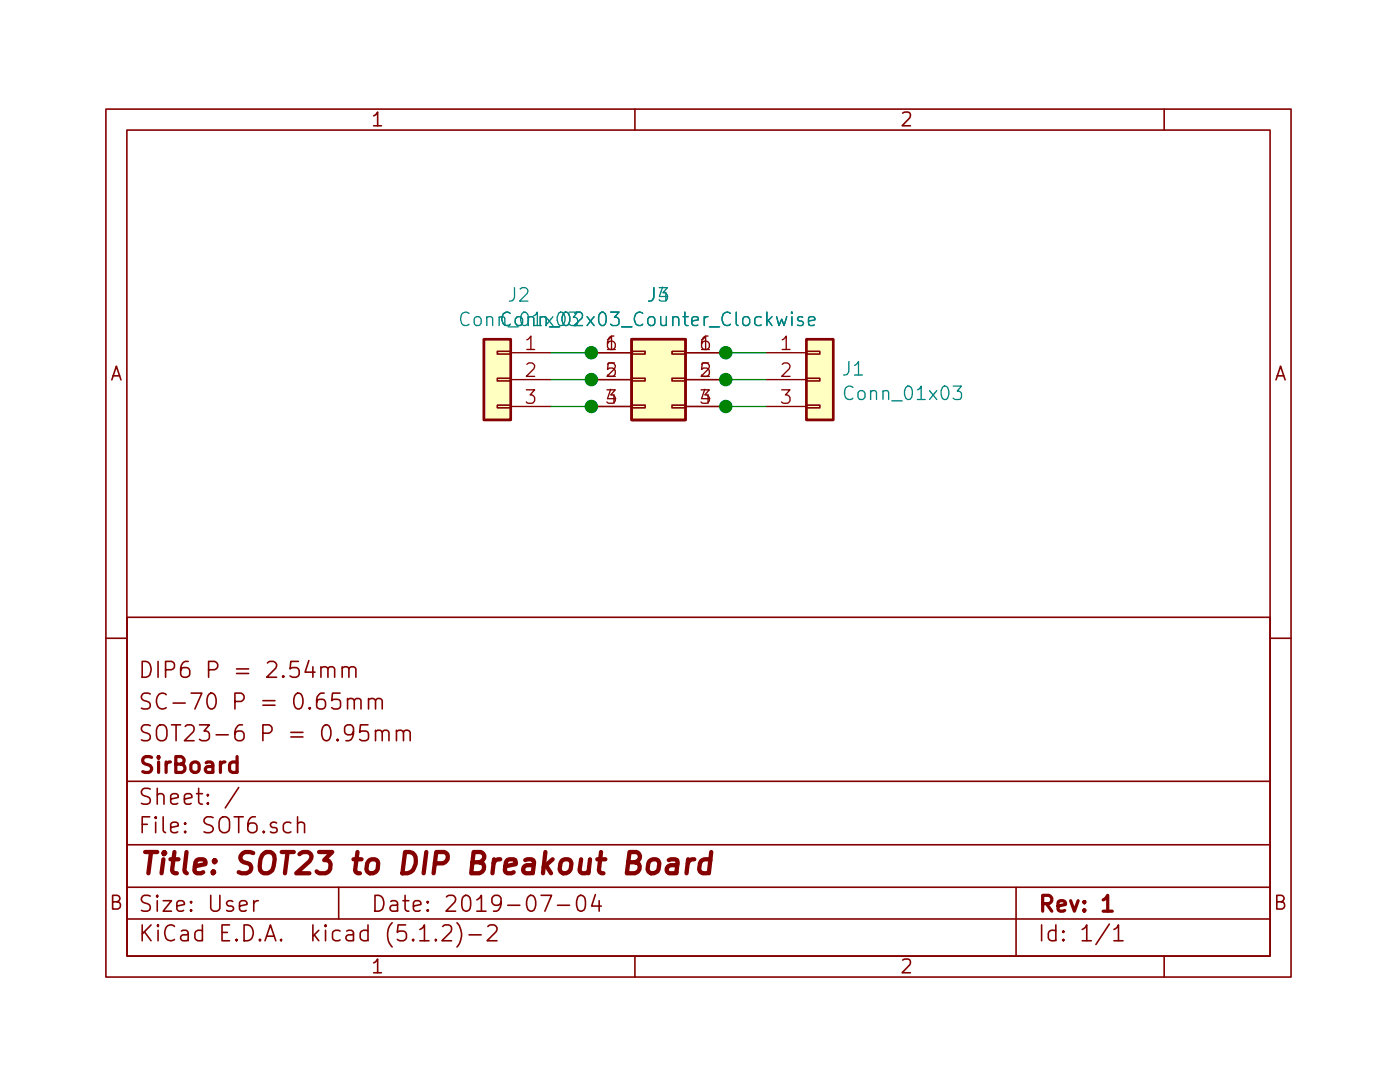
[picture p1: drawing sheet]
EESchema Schematic File Version 4
LIBS:SOT6-cache
EELAYER 29 0
EELAYER END
$Descr User 5197 4016
encoding utf-8
Sheet 1 1
Title "SOT23 to DIP Breakout Board"
Date "2019-07-04"
Rev "1"
Comp "SirBoard"
Comment1 "SOT23-6 P = 0.95mm"
Comment2 "SC-70 P = 0.65mm"
Comment3 "DIP6 P = 2.54mm"
Comment4 ""
$EndDescr
$Comp
L Connector_Generic:Conn_01x03 J1
U 1 1
P 3050 1400
F 0 "J1" H 3130 1442 50  0000 L CNN
F 1 "Conn_01x03" H 3130 1351 50  0000 L CNN
F 2 "Connector_PinHeader_2.54mm:PinHeader_1x03_P2.54mm_Vertical" H 3050 1400 50  0001 C CNN
F 3 "~" H 3050 1400 50  0001 C CNN
	1    3050 1400
	1    0    0    -1  
$EndComp
$Comp
L Connector_Generic:Conn_02x03_Counter_Clockwise J3
U 1 1
P 2400 1400
F 0 "J3" H 2450 1717 50  0000 C CNN
F 1 "Conn_02x03_Counter_Clockwise" H 2450 1626 50  0000 C CNN
F 2 "Package_TO_SOT_SMD:SOT-23-6_Handsoldering" H 2400 1400 50  0001 C CNN
F 3 "~" H 2400 1400 50  0001 C CNN
	1    2400 1400
	1    0    0    -1  
$EndComp
$Comp
L Connector_Generic:Conn_01x03 J2
U 1 1
P 1850 1400
F 0 "J2" H 1768 1717 50  0000 C CNN
F 1 "Conn_01x03" H 1768 1626 50  0000 C CNN
F 2 "Connector_PinHeader_2.54mm:PinHeader_1x03_P2.54mm_Vertical" H 1850 1400 50  0001 C CNN
F 3 "~" H 1850 1400 50  0001 C CNN
	1    1850 1400
	-1   0    0    -1  
$EndComp
Wire Wire Line
	2050 1300 2200 1300
Wire Wire Line
	2200 1400 2050 1400
Wire Wire Line
	2050 1500 2200 1500
Wire Wire Line
	2700 1300 2850 1300
Wire Wire Line
	2850 1400 2700 1400
Wire Wire Line
	2700 1500 2850 1500
$Comp
L Connector_Generic:Conn_02x03_Counter_Clockwise J4
U 1 1
P 2500 1400
F 0 "J4" H 2550 1717 50  0000 C CNN
F 1 "Conn_02x03_Counter_Clockwise" H 2550 1626 50  0000 C CNN
F 2 "Package_TO_SOT_SMD:SOT-363_SC-70-6" H 2500 1400 50  0001 C CNN
F 3 "~" H 2500 1400 50  0001 C CNN
	1    2500 1400
	-1   0    0    -1  
$EndComp
Connection ~ 2200 1300
Connection ~ 2200 1400
Connection ~ 2200 1500
Connection ~ 2700 1300
Connection ~ 2700 1400
Connection ~ 2700 1500
$EndSCHEMATC
